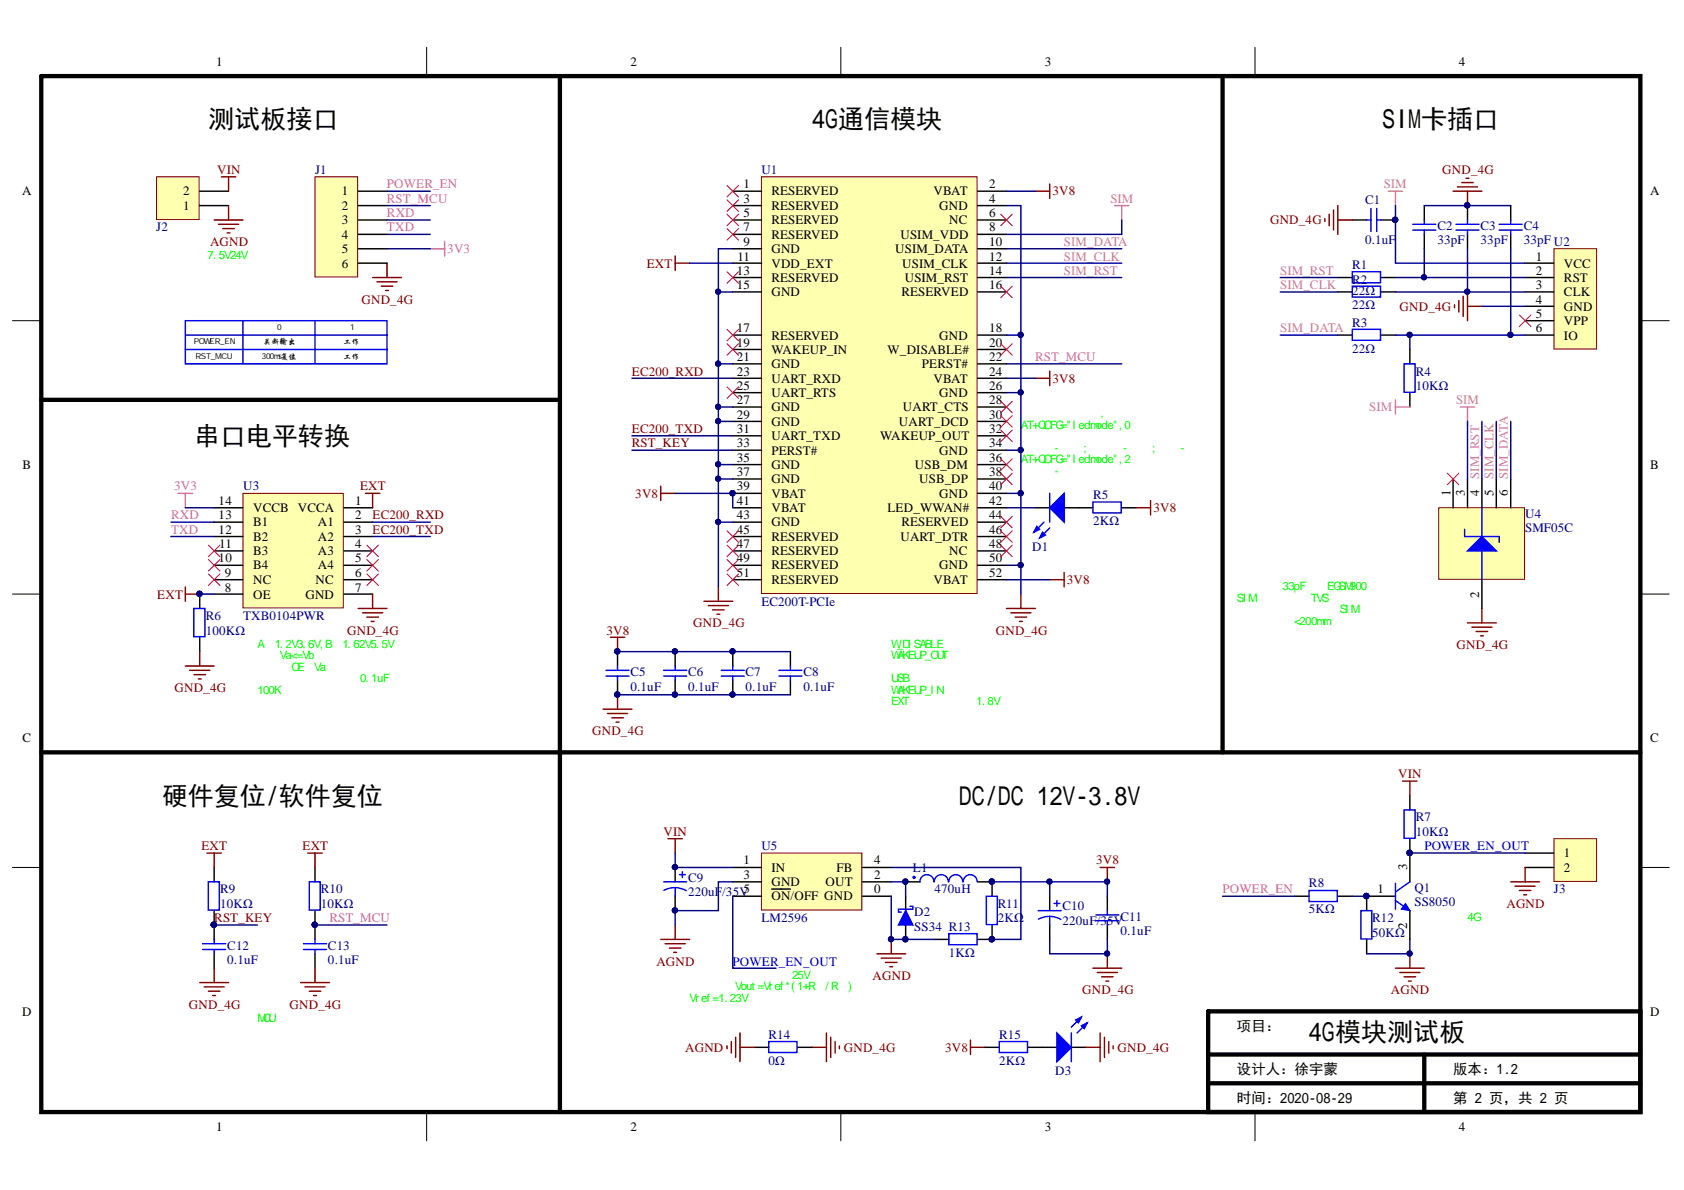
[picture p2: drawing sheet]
# Altium project 4G_V1.2.PrjPcb
2 sheets, 41 parts. Net scope: global (net labels, ports and power ports of the same name join across sheets).
Board file: 4G.PcbDoc
Sheets:
  01_4G模块测试板结构图.SchDoc
  02_4G模块测试板原理图.SchDoc

## Sheet 01_4G模块测试板结构图.SchDoc
size A4

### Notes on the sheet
- 4G测试板功能框图
- 4G模块电源使能
- DC/DC
- SIM
- 4G模块复位
- Mini PCIE
- EC200S/EC200T
- 串口
- 电平转换
- 网络指示LED
- V1.2
  加粗了信号线，加大了模块供电VCCGND间距，去掉了复位按键,去掉了wakeupin的测试点
  1.1版测试可以收发数据到阿里云，PCI供电引脚会短路，电源使能可以使用，按键复位用不到
- 项目：
- 4G模块测试板
- 设计人：徐宇蒙
- 时间：2020-08-29
- 第 1 页，共 2 页
- 版本：1.2

## Sheet 02_4G模块测试板原理图.SchDoc
size A4

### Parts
C1  value 0.1uF  [CAP-0603]  (hidden comment: Cap)
C2  value 33pF  [CAP-0603]  (hidden comment: Cap)
C3  value 33pF  [CAP-0603]  (hidden comment: Cap)
C4  value 33pF  [CAP-0603]  (hidden comment: Cap)
C5  value 0.1uF  [CAP-0603]  (hidden comment: Cap)
C6  value 0.1uF  [CAP-0603]  (hidden comment: Cap)
C7  value 0.1uF  [CAP-0603]  (hidden comment: Cap)
C8  value 0.1uF  [CAP-0603]  (hidden comment: Cap)
C9  value 220uF/35V  [Cap8x10.5mm]  (hidden comment: Cap Pol)
C10  value 220uF/35V  [Cap8x10.5mm]  (hidden comment: Cap Pol)
C11  value 0.1uF  [CAP-0603]  (hidden comment: Cap)
C12  value 0.1uF  [CAP-0603]  (hidden comment: Cap)
C13  value 0.1uF  [CAP-0603]  (hidden comment: Cap)
D1  LED  [LED_0805]  (value not drawn)
D2  SS34  [SMA(DO-214AC)]
D3  LED  [LED_0805]  (value not drawn)
J1  Header6  [Header_6x1_2.54_排针]  (value not drawn)
J2  Header 2  [Header_HT_2P_5.08_Right]  (value not drawn)
J3  Header 2  [Header_2X1_2.54]  (value not drawn)
L1  value 470uH  [CD43]  (hidden comment: Inductor)
Q1  SS8050  [SOT-23]
R1  value 22Ω  [0603]  (hidden comment: Res)
R2  value 22Ω  [0603]  (hidden comment: Res)
R3  value 22Ω  [0603]  (hidden comment: Res)
R4  value 10KΩ  [0603]  (hidden comment: Res)
R5  value 2KΩ  [0603]  (hidden comment: Res)
R6  value 100KΩ  [0603]  (hidden comment: Res)
R7  value 10KΩ  [0603]  (hidden comment: Res)
R8  value 5KΩ  [0603]  (hidden comment: Res)
R9  value 10KΩ  [0603]  (hidden comment: Res)
R10  value 10KΩ  [0603]  (hidden comment: Res)
R11  value 2KΩ  [0603]  (hidden comment: Res)
R12  value 50KΩ  [0603]  (hidden comment: Res)
R13  value 1KΩ  [0603]  (hidden comment: Res)
R14  value 0Ω  [0805]  (hidden comment: Res)
R15  value 2KΩ  [0603]  (hidden comment: Res)
U1  EC200T-PCIe  [miniPCIe1]
U2  nano_sim  [Nano_SIM_6P]  (value not drawn)
U3  TXB0104PWR  [TSSOP-14]
U4  SMF05C  [SOT-363]
U5  LM2596  [TO-263-5 无背面散热]

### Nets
3V3: J1.5 U3.14(VCCB)
3V8: C5.2 C6.2 C7.2 C8.2 C10.1 C11.2 L1.2 R5.1 R11.1 R15.2 U1.2(VBAT) U1.24(VBAT) U1.39(VBAT) U1.41(VBAT) U1.52(VBAT)
AGND: C9.2 D2.1(A) J2.1 J3.2 Q1.2(E) R12.2 R13.1 R14.1 U5.0(GND) U5.3(GND)
EXT: R6.2 R9.2 R10.1 U1.11(VDD_EXT) U3.1(VCCA) U3.8(OE)
GND_4G: C1.2 C2.1 C3.1 C4.2 C5.1 C6.1 C7.1 C8.1 C10.2 C11.1 C12.1 C13.2 D3.2(K) J1.6 R6.1 R14.2 U1.4(GND) U1.9(GND) U1.15(GND) U1.18(GND) U1.21(GND) U1.26(GND) U1.27(GND) U1.29(GND) U1.34(GND) U1.35(GND) U1.37(GND) U1.40(GND) U1.43(GND) U1.50(GND) U2.4(GND) U3.7(GND) U4.2(gnd)
SIM: C1.1 R4.2 U1.8(USIM_VDD) U2.1(VCC) U4.3(gnd)
VIN: C9.1 J2.2 R7.1 U5.1(IN)
EC200_RXD: U1.23(UART_RXD) U3.2(A1)
EC200_TXD: U1.31(UART_TXD) U3.3(A2)
POWER_EN: J1.1 R8.1
POWER_EN_OUT: J3.1 Q1.3(C) R7.2 U5.5(~{ON}/OFF)
RST_KEY: C12.2 R9.1 U1.33(PERST#)
RST_MCU: C13.1 J1.2 R10.2 U1.22(PERST#)
RXD: J1.3 U3.13(B1)
SIM_CLK: R2.1 U1.12(USIM_CLK) U4.5(gnd)
SIM_DATA: R3.1 U1.10(USIM_DATA) U4.6(gnd)
SIM_RST: R1.1 U1.14(USIM_RST) U4.4(gnd)
TXD: J1.4 U3.12(B2)
NetC2_2: C2.2 R1.2 U2.2(RST)
NetC3_2: C3.2 R2.2 U2.3(CLK)
NetC4_1: C4.1 R3.2 R4.1 U2.6(IO)
NetD1_1: D1.1(A) R5.2
NetD1_2: D1.2(K) U1.42(LED_WWAN#)
NetD2_2: D2.2(K) L1.1 U5.2(OUT)
NetD3_1: D3.1(A) R15.1
NetQ1_1: Q1.1(B) R8.2 R12.1
NetR11_2: R11.2 R13.2 U5.4(FB)

Not connected (* = marked no-connect by the designer): U1 1(RESERVED)* 3(RESERVED)* 5(RESERVED)* 6(NC)* 7(RESERVED)* 13(RESERVED)* 16(RESERVED)* 17(RESERVED)* 19(WAKEUP_IN)* 20(W_DISABLE#)* 25(UART_RTS)* 28(UART_CTS)* 30(UART_DCD)* 32(WAKEUP_OUT)* 36(USB_DM)* 38(USB_DP)* 44(RESERVED)* 45(RESERVED)* 46(UART_DTR)* 47(RESERVED)* 48(NC)* 49(RESERVED)* 51(RESERVED)*; U2 5(VPP)*; U3 4(A3)* 5(A4)* 6(NC)* 9(NC)* 10(B4)* 11(B3)*; U4 1(gnd)*

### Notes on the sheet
- 测试板接口
- 4G通信模块
- SIM卡插口
- (near J2) 测试板输入电压7.5V24V
- POWER_EN
- RST_MCU
- 0
- 关断输出
- 300ms复位
- 1
- 工作
- 串口电平转换
- 网络状态指示灯,开漏信号
  AT+QCFG="ledmode",0
  低电平亮
  短闪光-找网;长闪光-待机;快闪-传数据
  AT+QCFG="ledmode",2
  低电平-网络注册成功
- (near U4) 去耦电容33pF过滤EGSM900射频干扰
  SIM卡引脚并联TVS抑制二极管
  阻容器件布局时靠近SIM卡座
  信号线走线<200mm
- A口1.2V3.6V,B口1.62V5.5V
  要求Va<=Vb
  使能端OE以Va为基准
  可以在两个电源脚加0.1uF电容
  100K下拉电阻确保上电时端口为高阻态
- W_DISABLE飞行模式控制，内部上拉
  WAKEUP_OUT睡眠指示输出悬空
  硬件流控默认关闭，管脚悬空
  USB不用，悬空
  WAKEUP_IN不知道怎么处理
  EXT未模块输出的1.8V电压，用作上拉
- 硬件复位/软件复位
- DC/DC 12V-3.8V
- 4G模块电源软件使能
  短接帽可以代替软件使能
- (near R14) 使能脚最大输入电压25V
  输出电压Vout=Vref*(1+R上/R下)
  Vref=1.23V
- 项目：
- 4G模块测试板
- MCU软件复位可以不使用
  如果使用，输出引脚配置为开漏模式
- 设计人：徐宇蒙
- 时间：2020-08-29
- 第 2 页，共 2 页
- 版本：1.2
